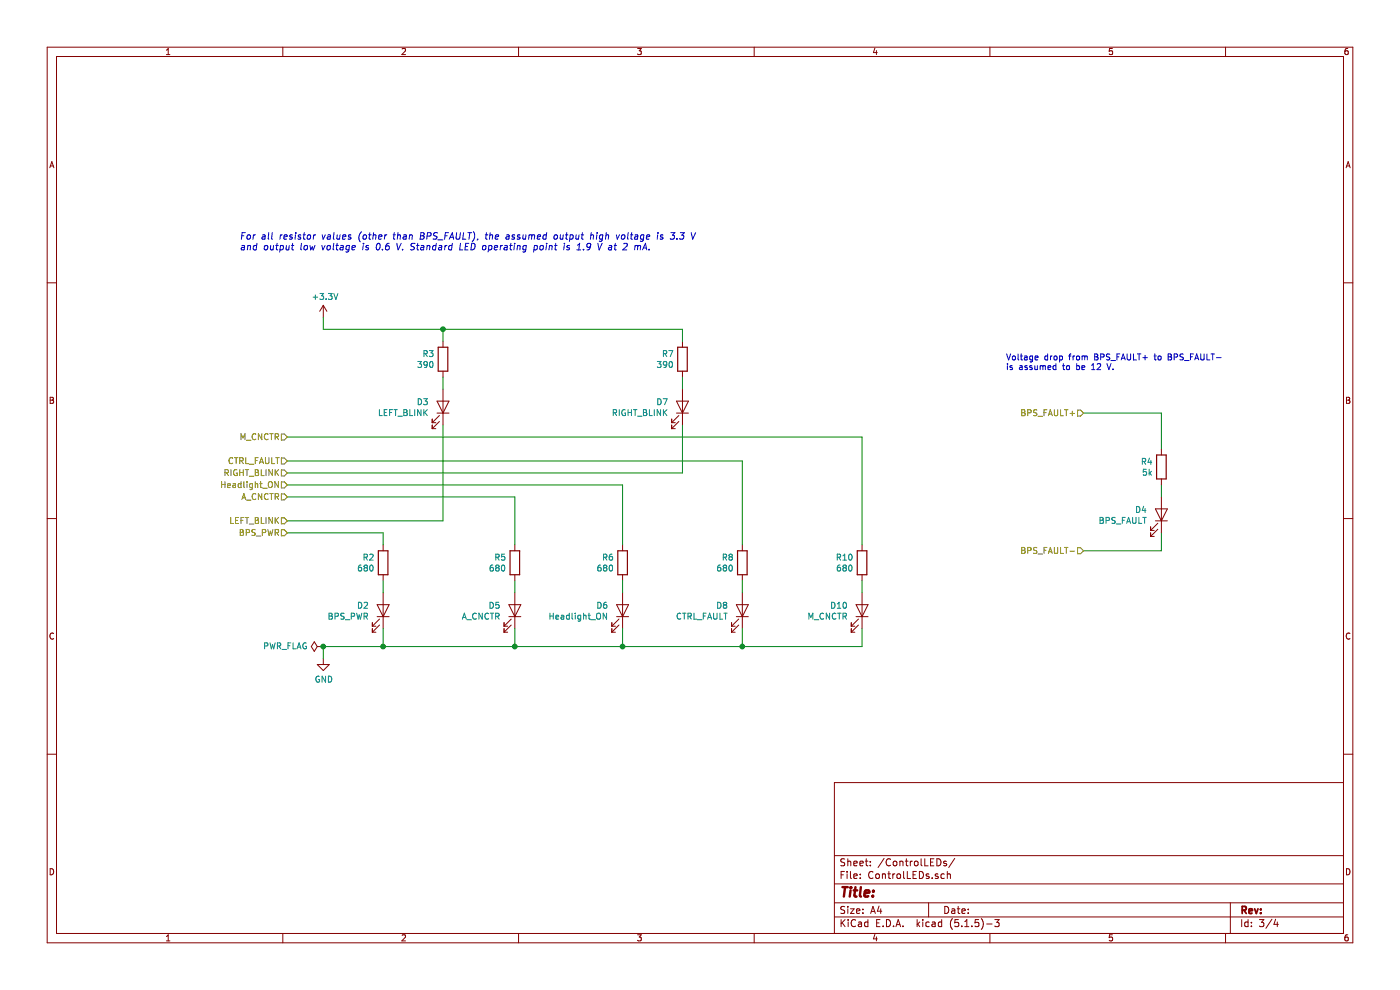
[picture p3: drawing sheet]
EESchema Schematic File Version 4
EELAYER 30 0
EELAYER END
$Descr A4 11693 8268
encoding utf-8
Sheet 3 4
Title ""
Date ""
Rev ""
Comp ""
Comment1 ""
Comment2 ""
Comment3 ""
Comment4 ""
$EndDescr
$Comp
L Device:LED D?
U 1 1
P 5200 5100
AR Path="/5F7BCB6D" Ref="D?"  Part="1" 
AR Path="/5F7A71E1/5F7BCB6D" Ref="D6"  Part="1" 
F 0 "D6" V 5239 4982 50  0000 R CNN
F 1 "Headlight_ON" V 5148 4982 50  0000 R CNN
F 2 "Diode_SMD:D_0805_2012Metric" H 5200 5100 50  0001 C CNN
F 3 "~" H 5200 5100 50  0001 C CNN
	1    5200 5100
	0    1    -1   0   
$EndComp
$Comp
L Device:LED D?
U 1 1
P 9700 4300
AR Path="/5F7BCB79" Ref="D?"  Part="1" 
AR Path="/5F7A71E1/5F7BCB79" Ref="D4"  Part="1" 
F 0 "D4" V 9739 4182 50  0000 R CNN
F 1 "BPS_FAULT" V 9648 4182 50  0000 R CNN
F 2 "Diode_SMD:D_0805_2012Metric" H 9700 4300 50  0001 C CNN
F 3 "~" H 9700 4300 50  0001 C CNN
	1    9700 4300
	0    1    -1   0   
$EndComp
$Comp
L Device:LED D?
U 1 1
P 3700 3400
AR Path="/5F7BCB7F" Ref="D?"  Part="1" 
AR Path="/5F7A71E1/5F7BCB7F" Ref="D3"  Part="1" 
F 0 "D3" V 3739 3282 50  0000 R CNN
F 1 "LEFT_BLINK" V 3648 3282 50  0000 R CNN
F 2 "Diode_SMD:D_0805_2012Metric" H 3700 3400 50  0001 C CNN
F 3 "~" H 3700 3400 50  0001 C CNN
	1    3700 3400
	0    1    -1   0   
$EndComp
$Comp
L Device:R R?
U 1 1
P 5200 4700
AR Path="/5F7BCB91" Ref="R?"  Part="1" 
AR Path="/5F7A71E1/5F7BCB91" Ref="R6"  Part="1" 
F 0 "R6" H 5270 4746 50  0000 L CNN
F 1 "680" H 5270 4655 50  0000 L CNN
F 2 "Resistor_SMD:R_0805_2012Metric" V 5130 4700 50  0001 C CNN
F 3 "~" H 5200 4700 50  0001 C CNN
	1    5200 4700
	-1   0    0    -1  
$EndComp
$Comp
L Device:R R?
U 1 1
P 3200 4700
AR Path="/5F7BCBA3" Ref="R?"  Part="1" 
AR Path="/5F7A71E1/5F7BCBA3" Ref="R2"  Part="1" 
F 0 "R2" H 3270 4746 50  0000 L CNN
F 1 "680" H 3270 4655 50  0000 L CNN
F 2 "Resistor_SMD:R_0805_2012Metric" V 3130 4700 50  0001 C CNN
F 3 "~" H 3200 4700 50  0001 C CNN
	1    3200 4700
	-1   0    0    -1  
$EndComp
$Comp
L Device:R R?
U 1 1
P 9700 3900
AR Path="/5F7BCBAF" Ref="R?"  Part="1" 
AR Path="/5F7A71E1/5F7BCBAF" Ref="R4"  Part="1" 
F 0 "R4" H 9770 3946 50  0000 L CNN
F 1 "5k" H 9770 3855 50  0000 L CNN
F 2 "Resistor_SMD:R_0805_2012Metric" V 9630 3900 50  0001 C CNN
F 3 "~" H 9700 3900 50  0001 C CNN
	1    9700 3900
	-1   0    0    -1  
$EndComp
$Comp
L Device:LED D?
U 1 1
P 3200 5100
AR Path="/5F7BCBB5" Ref="D?"  Part="1" 
AR Path="/5F7A71E1/5F7BCBB5" Ref="D2"  Part="1" 
F 0 "D2" V 3239 4983 50  0000 R CNN
F 1 "BPS_PWR" V 3148 4983 50  0000 R CNN
F 2 "Diode_SMD:D_0805_2012Metric" H 3200 5100 50  0001 C CNN
F 3 "~" H 3200 5100 50  0001 C CNN
	1    3200 5100
	0    1    -1   0   
$EndComp
$Comp
L power:+3.3V #PWR?
U 1 1
P 2700 2650
AR Path="/5F7BCBBB" Ref="#PWR?"  Part="1" 
AR Path="/5F7A71E1/5F7BCBBB" Ref="#PWR0114"  Part="1" 
F 0 "#PWR0114" H 2700 2500 50  0001 C CNN
F 1 "+3.3V" H 2715 2823 50  0000 C CNN
F 2 "" H 2700 2650 50  0001 C CNN
F 3 "" H 2700 2650 50  0001 C CNN
	1    2700 2650
	1    0    0    -1  
$EndComp
Wire Wire Line
	6200 4850 6200 4950
Wire Wire Line
	4300 4850 4300 4950
Wire Wire Line
	9700 4050 9700 4150
Wire Wire Line
	3700 3150 3700 3250
Wire Wire Line
	3200 4850 3200 4950
Wire Wire Line
	7200 4850 7200 4950
Wire Wire Line
	3200 4550 3200 4450
Wire Wire Line
	3200 4450 2400 4450
Wire Wire Line
	2400 4350 3700 4350
Wire Wire Line
	3700 4350 3700 3550
Wire Wire Line
	9700 3450 9700 3750
Wire Wire Line
	2400 4150 4300 4150
Wire Wire Line
	4300 4150 4300 4550
Wire Wire Line
	2400 3850 6200 3850
Wire Wire Line
	6200 3850 6200 4550
Wire Wire Line
	2400 3650 7200 3650
Wire Wire Line
	7200 3650 7200 4550
Wire Wire Line
	3200 5250 3200 5400
Wire Wire Line
	3200 5400 2700 5400
Wire Wire Line
	2700 5400 2700 5500
Wire Wire Line
	9700 4450 9700 4600
Connection ~ 3200 5400
Wire Wire Line
	4300 5250 4300 5400
Wire Wire Line
	6200 5250 6200 5400
Connection ~ 6200 5400
Wire Wire Line
	7200 5250 7200 5400
Wire Wire Line
	2700 2750 2700 2650
Wire Wire Line
	3700 2850 3700 2750
Wire Wire Line
	3700 2750 2700 2750
Text HLabel 2400 3650 0    50   Input ~ 0
M_CNCTR
Text HLabel 2400 4050 0    50   Input ~ 0
Headlight_ON
Text HLabel 2400 4350 0    50   Input ~ 0
LEFT_BLINK
Text HLabel 2400 4450 0    50   Input ~ 0
BPS_PWR
Text HLabel 2400 3950 0    50   Input ~ 0
RIGHT_BLINK
Text HLabel 2400 3850 0    50   Input ~ 0
CTRL_FAULT
Text HLabel 2400 4150 0    50   Input ~ 0
A_CNCTR
$Comp
L Device:LED D?
U 1 1
P 6200 5100
AR Path="/5F7BCB67" Ref="D?"  Part="1" 
AR Path="/5F7A71E1/5F7BCB67" Ref="D8"  Part="1" 
F 0 "D8" V 6239 4983 50  0000 R CNN
F 1 "CTRL_FAULT" V 6148 4983 50  0000 R CNN
F 2 "Diode_SMD:D_0805_2012Metric" H 6200 5100 50  0001 C CNN
F 3 "~" H 6200 5100 50  0001 C CNN
	1    6200 5100
	0    1    -1   0   
$EndComp
$Comp
L Device:R R?
U 1 1
P 7200 4700
AR Path="/5F7BCBD8" Ref="R?"  Part="1" 
AR Path="/5F7A71E1/5F7BCBD8" Ref="R10"  Part="1" 
F 0 "R10" H 7270 4746 50  0000 L CNN
F 1 "680" H 7270 4655 50  0000 L CNN
F 2 "Resistor_SMD:R_0805_2012Metric" V 7130 4700 50  0001 C CNN
F 3 "~" H 7200 4700 50  0001 C CNN
	1    7200 4700
	-1   0    0    -1  
$EndComp
$Comp
L Device:R R?
U 1 1
P 6200 4700
AR Path="/5F7BCB85" Ref="R?"  Part="1" 
AR Path="/5F7A71E1/5F7BCB85" Ref="R8"  Part="1" 
F 0 "R8" H 6270 4746 50  0000 L CNN
F 1 "680" H 6270 4655 50  0000 L CNN
F 2 "Resistor_SMD:R_0805_2012Metric" V 6130 4700 50  0001 C CNN
F 3 "~" H 6200 4700 50  0001 C CNN
	1    6200 4700
	-1   0    0    -1  
$EndComp
$Comp
L Device:LED D?
U 1 1
P 7200 5100
AR Path="/5F7BCBD1" Ref="D?"  Part="1" 
AR Path="/5F7A71E1/5F7BCBD1" Ref="D10"  Part="1" 
F 0 "D10" V 7239 4983 50  0000 R CNN
F 1 "M_CNCTR" V 7148 4983 50  0000 R CNN
F 2 "Diode_SMD:D_0805_2012Metric" H 7200 5100 50  0001 C CNN
F 3 "~" H 7200 5100 50  0001 C CNN
	1    7200 5100
	0    1    -1   0   
$EndComp
$Comp
L Device:R R?
U 1 1
P 4300 4700
AR Path="/5F7BCB9D" Ref="R?"  Part="1" 
AR Path="/5F7A71E1/5F7BCB9D" Ref="R5"  Part="1" 
F 0 "R5" H 4370 4746 50  0000 L CNN
F 1 "680" H 4370 4655 50  0000 L CNN
F 2 "Resistor_SMD:R_0805_2012Metric" V 4230 4700 50  0001 C CNN
F 3 "~" H 4300 4700 50  0001 C CNN
	1    4300 4700
	-1   0    0    -1  
$EndComp
Wire Wire Line
	2400 4050 5200 4050
Wire Wire Line
	6200 5400 5200 5400
Connection ~ 5200 5400
Wire Wire Line
	5200 5250 5200 5400
Wire Wire Line
	5200 4850 5200 4950
Wire Wire Line
	5200 4050 5200 4550
$Comp
L Device:LED D?
U 1 1
P 4300 5100
AR Path="/5F7BCB73" Ref="D?"  Part="1" 
AR Path="/5F7A71E1/5F7BCB73" Ref="D5"  Part="1" 
F 0 "D5" V 4339 4982 50  0000 R CNN
F 1 "A_CNCTR" V 4248 4982 50  0000 R CNN
F 2 "Diode_SMD:D_0805_2012Metric" H 4300 5100 50  0001 C CNN
F 3 "~" H 4300 5100 50  0001 C CNN
	1    4300 5100
	0    1    -1   0   
$EndComp
Wire Wire Line
	2400 3950 5700 3950
Wire Wire Line
	5700 3950 5700 3550
Connection ~ 3700 2750
Wire Wire Line
	5700 2750 3700 2750
Wire Wire Line
	5700 2850 5700 2750
Wire Wire Line
	5700 3150 5700 3250
$Comp
L Device:LED D?
U 1 1
P 5700 3400
AR Path="/5F7BCC0D" Ref="D?"  Part="1" 
AR Path="/5F7A71E1/5F7BCC0D" Ref="D7"  Part="1" 
F 0 "D7" V 5739 3283 50  0000 R CNN
F 1 "RIGHT_BLINK" V 5648 3283 50  0000 R CNN
F 2 "Diode_SMD:D_0805_2012Metric" H 5700 3400 50  0001 C CNN
F 3 "~" H 5700 3400 50  0001 C CNN
	1    5700 3400
	0    1    -1   0   
$EndComp
$Comp
L Device:R R?
U 1 1
P 5700 3000
AR Path="/5F7BCB97" Ref="R?"  Part="1" 
AR Path="/5F7A71E1/5F7BCB97" Ref="R7"  Part="1" 
F 0 "R7" H 5770 3046 50  0000 L CNN
F 1 "390" H 5770 2955 50  0000 L CNN
F 2 "Resistor_SMD:R_0805_2012Metric" V 5630 3000 50  0001 C CNN
F 3 "~" H 5700 3000 50  0001 C CNN
	1    5700 3000
	-1   0    0    -1  
$EndComp
Wire Wire Line
	6200 5400 7200 5400
$Comp
L power:GND #PWR020
U 1 1
P 2700 5500
F 0 "#PWR020" H 2700 5250 50  0001 C CNN
F 1 "GND" H 2705 5327 50  0000 C CNN
F 2 "" H 2700 5500 50  0001 C CNN
F 3 "" H 2700 5500 50  0001 C CNN
	1    2700 5500
	1    0    0    -1  
$EndComp
Text Notes 2000 2100 0    55   Italic 0
For all resistor values (other than BPS_FAULT), the assumed output high voltage is 3.3 V \nand output low voltage is 0.6 V. Standard LED operating point is 1.9 V at 2 mA.
Wire Wire Line
	3200 5400 4300 5400
Connection ~ 4300 5400
Wire Wire Line
	4300 5400 5200 5400
Text HLabel 9050 4600 0    50   Input ~ 0
BPS_FAULT-
Text HLabel 9050 3450 0    50   Input ~ 0
BPS_FAULT+
Wire Wire Line
	9050 3450 9700 3450
Wire Wire Line
	9700 4600 9050 4600
Text Notes 8400 3100 0    50   ~ 0
Voltage drop from BPS_FAULT+ to BPS_FAULT- \nis assumed to be 12 V.
$Comp
L Device:R R?
U 1 1
P 3700 3000
AR Path="/5F7BCBA9" Ref="R?"  Part="1" 
AR Path="/5F7A71E1/5F7BCBA9" Ref="R3"  Part="1" 
F 0 "R3" H 3770 3046 50  0000 L CNN
F 1 "390" H 3770 2955 50  0000 L CNN
F 2 "Resistor_SMD:R_0805_2012Metric" V 3630 3000 50  0001 C CNN
F 3 "~" H 3700 3000 50  0001 C CNN
	1    3700 3000
	-1   0    0    -1  
$EndComp
$Comp
L power:PWR_FLAG #FLG0103
U 1 1
P 2700 5400
F 0 "#FLG0103" H 2700 5475 50  0001 C CNN
F 1 "PWR_FLAG" V 2700 5527 50  0000 L CNN
F 2 "" H 2700 5400 50  0001 C CNN
F 3 "~" H 2700 5400 50  0001 C CNN
	1    2700 5400
	0    -1   -1   0   
$EndComp
Connection ~ 2700 5400
$EndSCHEMATC
